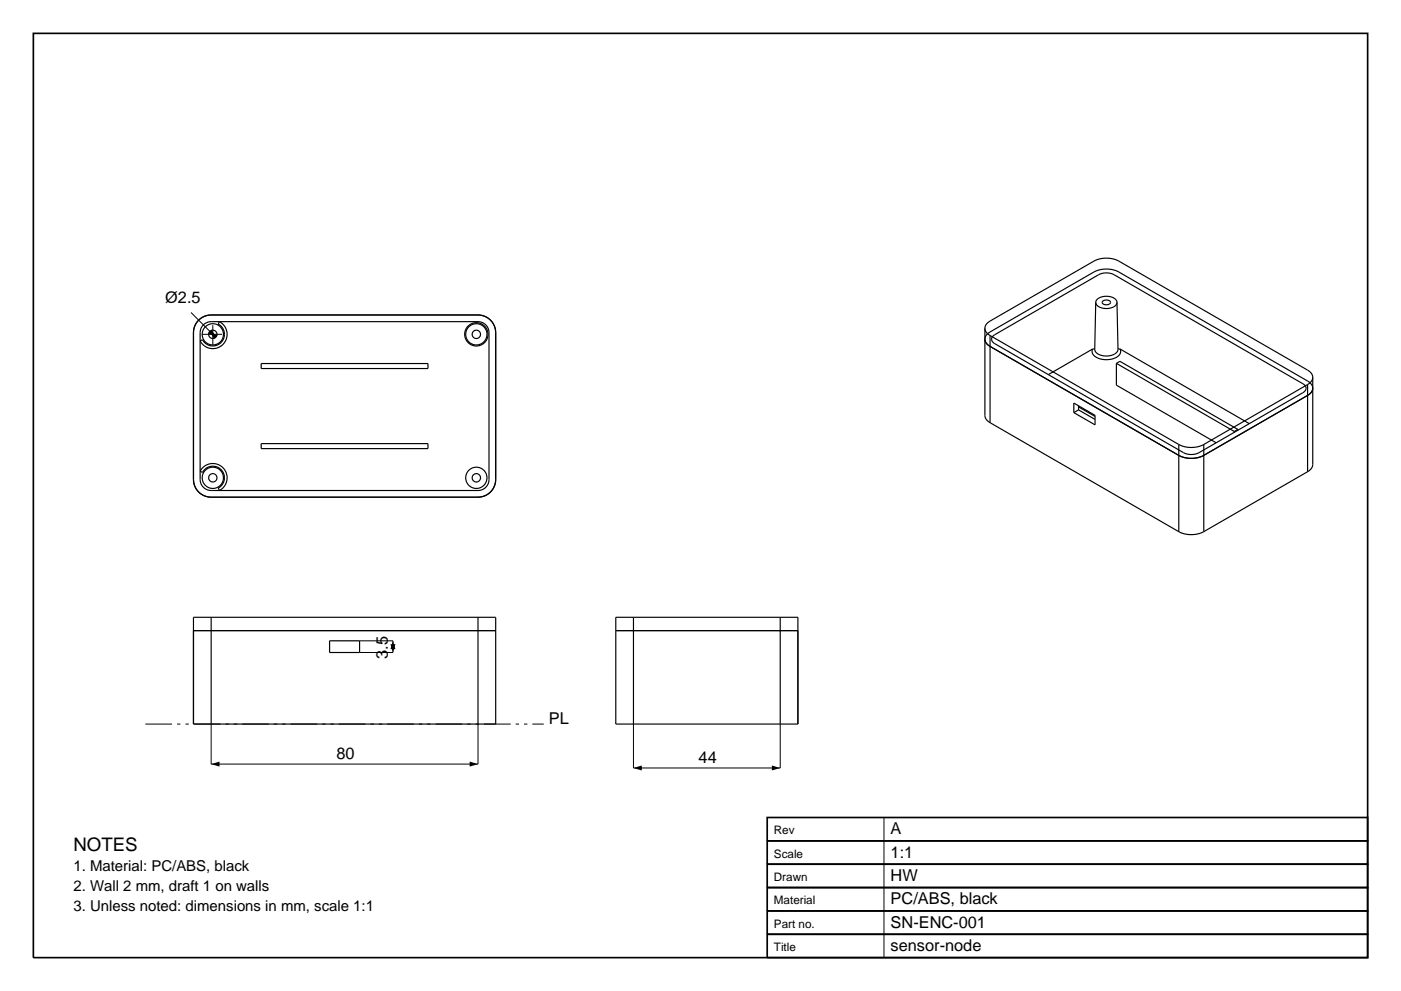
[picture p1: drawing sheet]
<svg xmlns="http://www.w3.org/2000/svg" width="420mm" height="297mm" viewBox="0 0 420 297" stroke-linecap="round" stroke-linejoin="round" font-family="sans-serif">
<path d="M10 10h400v277h-400zM230 259h180v7h-180zM230 252h180v7h-180zM230 245h180v7h-180zM230 273h180v7h-180zM230 266h180v7h-180zM230 280h180v7h-180z" fill="none" stroke="#000" stroke-width=".5"/>
<path d="M57.3 93.7l7.4 7.4M107.8 192.1h10v3.5h-10M63.3 217v12h80v-12M189.9 217v13.2h44v-13.2M265 245v42" fill="none" stroke="#000" stroke-width=".3"/>
<g fill="none" stroke="#000" stroke-width=".35">
<path d="M59.6 96a5.3 5.3 0 0 1 3.7-1.6h80a5.3 5.3 0 0 1 5.3 5.3v44a5.3 5.3 0 0 1-5.3 5.3h-80a5.3 5.3 0 0 1-5.3-5.3v-44a5.3 5.3 0 0 1 1.6-3.7zM61 97.4a3.3 3.3 0 0 1 2.3-1h80a3.3 3.3 0 0 1 3.3 3.3v44a3.3 3.3 0 0 1-3.3 3.3h-80a3.3 3.3 0 0 1-3.3-3.3v-44a3.3 3.3 0 0 1 1-2.3zM65.8 96.4a4.3 4.3 0 0 1 1 6.8 4.3 4.3 0 0 1-6.8-1l.7-.4a3.5 3.5 0 0 0 5.6 .9 3.5 3.5 0 0 0-.9-5.6zM295.3 98.4v26.3l.4 1 1.1 1M295.3 98.4l.4 1.2 1.1 1M295.3 98.4a2.61 2.61 0 0 1 1.5-2.2l31.1-17.9a8.3 8.3 0 0 1 7.5 0l56.6 32.6a2.61 2.61 0 0 1 1.5 2.2M328.5 90.6l-.3 14.1a2.57 2.57 0 0 0 2.9 2 3.5 3.5 0 0 0 4-1.8l-.2-14.3M328.5 90.6a2.27 2.27 0 0 0 2.5 1.8 3.1 3.1 0 0 0 3.9-1.7v-.1M328.5 90.6a2.11 2.11 0 0 1 2.2-1.7 3.4 3.4 0 0 1 4.1 1.4l.1 .3M330.6 90.3a1.37 1.37 0 0 1 2.3 .4l-.1 .3a1.33 1.33 0 0 1-1.3 .5 1.33 1.33 0 0 1-1.1-1zM78.3 109h50v1.4h-50zM296.8 100.6v26.1"/>
<path d="M296.8 100.6l56.6 32.6M297.7 100.7l31.6-18.4 1.3-.4 1.8-.1 1.6 .5 56.6 32.7a1.42 1.42 0 0 1 .9 1.3 1.42 1.42 0 0 1-.9 1.4l-31.3 18-1.5 .5h-1.4l-1.6-.5-56.6-32.7a1.37 1.37 0 0 1-.5-2.3zM327.6 104.6a1.91 1.91 0 0 0 1.5 2.7 5.6 5.6 0 0 0 6.6-1.2l.3-.7-.2-.8M327.6 104.6l-13.3 7.7M328.2 104.4l-.6 .2M334.7 108.9v6.5l29.9 17.3M334.7 108.9l35.3 20.4M334.7 108.9l1-.6 35.4 20.4M335.2 104.4l.6 .2M335.8 104.6l38.7 22.4M392 118.5l-31.1 18M392 115.2v26.2"/>
<path d="M392 115.2l-31.1 18M393.5 116.3a2.61 2.61 0 0 0-1.5-2.1l-56.6-32.7a8.3 8.3 0 0 0-7.5 0l-31.1 18a2.29 2.29 0 0 0-1.5 2.2 2.29 2.29 0 0 0 1.5 2.1l56.6 32.7M393.5 116.3l-.4 1.3-1.1 .9M393.5 113.1v26.3l-.4 1-1.1 1M393.5 113.1l-.4 1.2-1.1 .9M78.3 133h50v1.4h-50zM296.8 126.7l56.6 32.6M321.9 120.8l6.4 3.7v2.8l-6.4-3.6zM323.3 122.8l5 2.9M323.3 121.6v1.2M323.3 121.9l5 2.9M323.3 122.8l-1.4 .9"/>
<path d="M353.4 136.5a8.3 8.3 0 0 0 7.5 0M353.4 133.2a8.3 8.3 0 0 0 7.5 0M353.4 133.2v26.1M360.9 133.2v26.1M370 129.3v.3M371.1 128.7v.2M371.1 128.7l-1.1 .6M60.7 140.2a4.3 4.3 0 0 1 6.5 .4 4.3 4.3 0 0 1-1.4 6.4l-.4-.7a3.5 3.5 0 0 0 .9-5.6 3.5 3.5 0 0 0-5.6 .9l-.7-.4zM353.4 159.3a8.3 8.3 0 0 0 7.5 0M392 141.4l-31.1 17.9M58 185h90.6v32h-90.6zM58 189h90.6"/>
<path d="M63.3 185v32M98.8 192.1h9v3.5h-9zM143.3 185v32M184.6 189h54.6M184.6 185h54.6v32h-54.6zM189.9 185v32M233.9 185v32"/>
<circle cx="63.8" cy="100.2" r="3.2"/>
<circle cx="63.8" cy="100.2" r="1.25"/>
<circle cx="142.8" cy="100.2" r="3.5"/>
<circle cx="142.8" cy="100.2" r="1.25"/>
<circle cx="142.8" cy="100.2" r="3.2"/>
<circle cx="63.8" cy="143.2" r="3.2"/>
<circle cx="63.8" cy="143.2" r="1.25"/>
<circle cx="142.8" cy="143.2" r="1.25"/>
<circle cx="142.8" cy="143.2" r="3.2"/>
</g>
<path d="M62.9 99.3l2.3 1.3-1 1zM62.4 99.8l1-1 1.3 2.3zM117.1 193.1h1.4l-.7 2.5zM117.8 192.1l.7 2.5h-1.4zM63.3 229l2.5-.8v1.5zM140.8 228.2l2.5 .8-2.5 .7zM189.9 230.2l2.5-.8v1.5zM231.4 229.4l2.5 .8-2.5 .7z" fill="#000"/>
<path d="M60.6 100.2h6.4M63.8 103.4v-6.4" fill="none" stroke="#000" stroke-width=".3" stroke-dasharray="6 1.5 1 1.5" stroke-linecap="butt"/>
<path d="M43.6 217h119.4" fill="none" stroke="#000" stroke-width=".3" stroke-dasharray="8 1.5 1 1.5 1 1.5" stroke-linecap="butt"/>
<text font-size="5.6" x="22" y="255">NOTES</text>
<g font-size="4.9">
<text x="49.5" y="90.8">Ø2.5</text>
<text x="116.3" y="197.5" transform="rotate(-90 116.3 197.5)">3.5</text>
<text x="164.6" y="217">PL</text>
<text x="100.9" y="227.5">80</text>
<text x="209.5" y="228.7">44</text>
<text x="267" y="250">A</text>
<text x="267" y="257">1:1</text>
<text x="267" y="264">HW</text>
<text x="267" y="271">PC/ABS, black</text>
<text x="267" y="278">SN-ENC-001</text>
<text x="267" y="285">sensor-node</text>
</g>
<g font-size="4.5">
<text x="22" y="261">1. Material: PC/ABS, black</text>
<text x="22" y="267">2. Wall 2 mm, draft 1 on walls</text>
<text x="22" y="273">3. Unless noted: dimensions in mm, scale 1:1</text>
</g>
<g font-size="3.5">
<text x="232" y="250">Rev</text>
<text x="232" y="257">Scale</text>
<text x="232" y="264">Drawn</text>
<text x="232" y="271">Material</text>
<text x="232" y="278">Part no.</text>
<text x="232" y="285">Title</text>
</g>
</svg>
